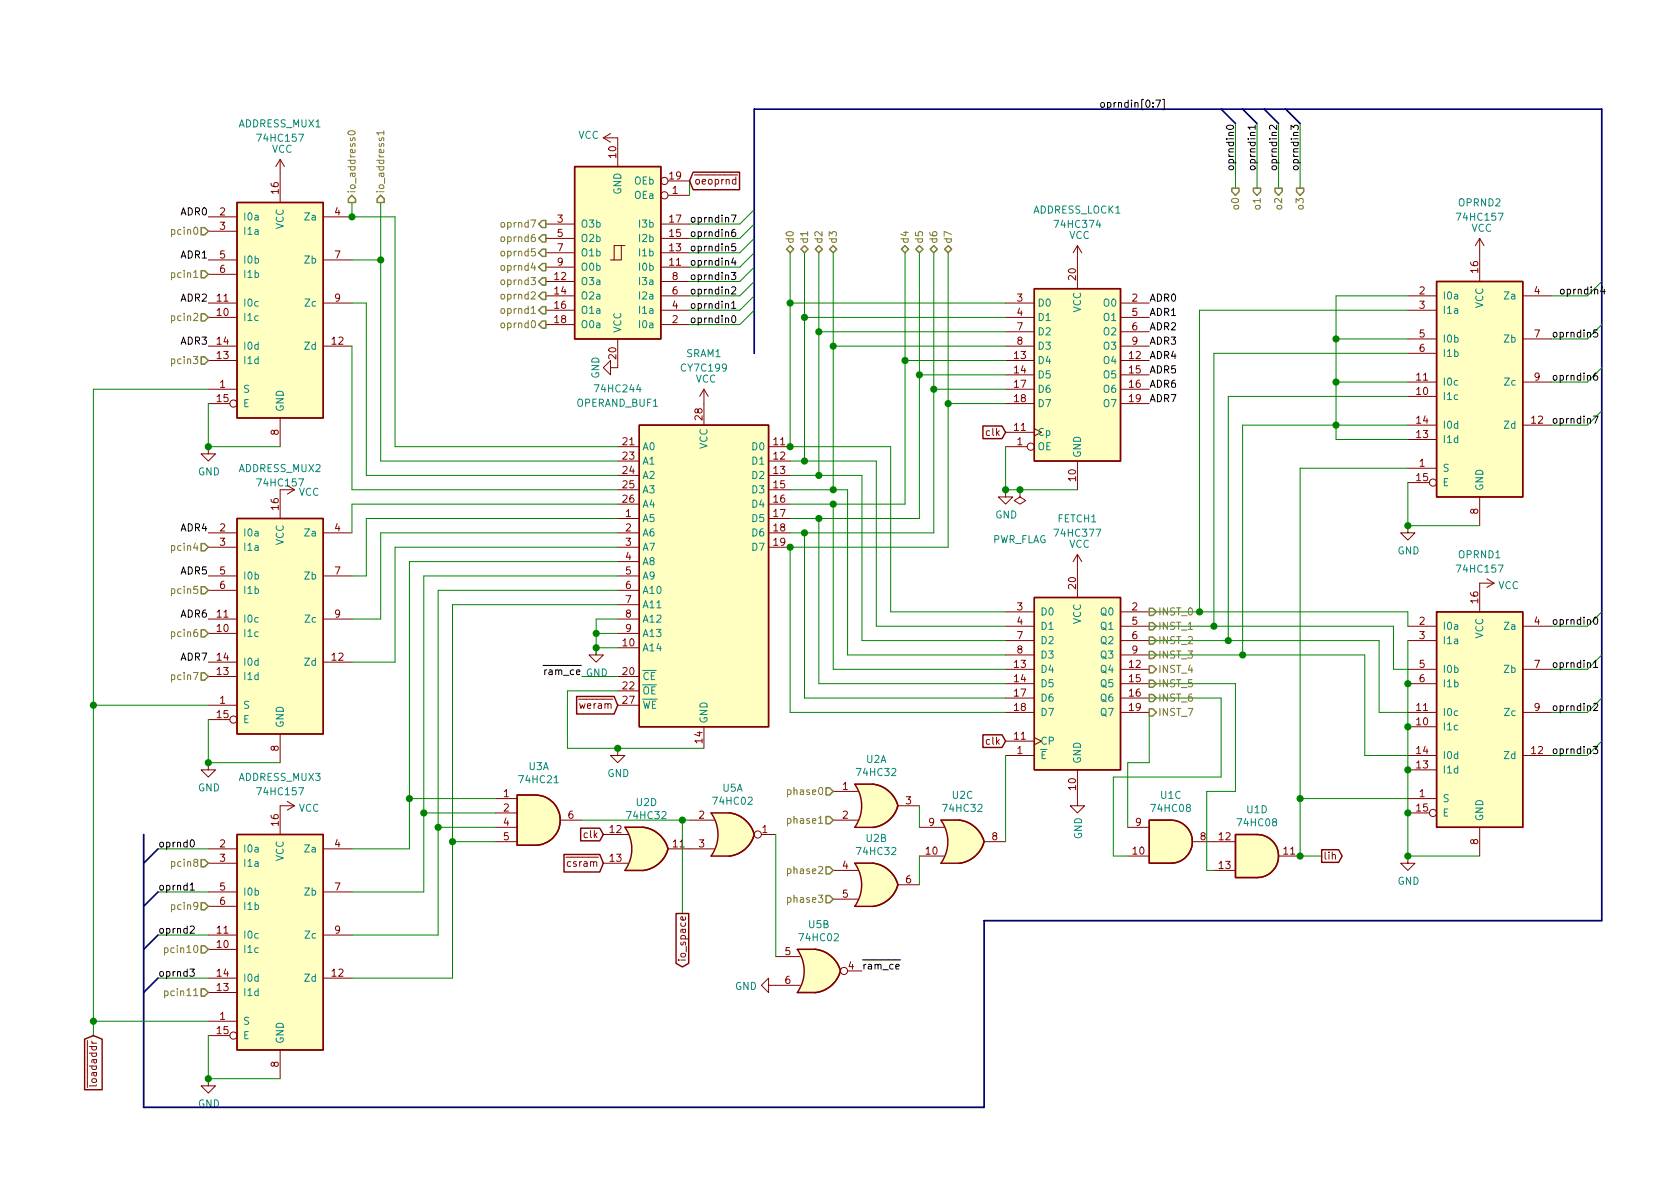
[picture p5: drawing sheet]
EESchema Schematic File Version 4
EELAYER 30 0
EELAYER END
$Descr A4 11693 8268
encoding utf-8
Sheet 5 5
Title "RAM, Fetch Register and Operand generation"
Date ""
Rev ""
Comp ""
Comment1 ""
Comment2 ""
Comment3 ""
Comment4 ""
$EndDescr
Wire Wire Line
	5500 3800 5500 4950
Wire Wire Line
	5500 4950 7000 4950
Wire Wire Line
	5500 3700 5600 3700
Wire Wire Line
	5600 3700 5600 4850
Wire Wire Line
	5600 4850 7000 4850
Wire Wire Line
	5500 3600 5700 3600
Wire Wire Line
	5700 3600 5700 4750
Wire Wire Line
	5700 4750 7000 4750
Wire Wire Line
	5500 3500 5800 3500
Wire Wire Line
	5800 3500 5800 4650
Wire Wire Line
	5800 4650 7000 4650
Wire Wire Line
	5500 3400 5800 3400
Wire Wire Line
	5900 3400 5900 4550
Wire Wire Line
	5900 4550 7000 4550
Wire Wire Line
	5500 3300 5700 3300
Wire Wire Line
	6000 3300 6000 4450
Wire Wire Line
	6000 4450 7000 4450
Wire Wire Line
	6100 3200 6100 4350
Wire Wire Line
	6100 4350 7000 4350
Wire Wire Line
	6200 3100 6200 4250
Wire Wire Line
	6200 4250 7000 4250
Wire Wire Line
	3150 4200 4300 4200
Wire Wire Line
	3050 4100 4300 4100
Wire Wire Line
	2950 4000 4300 4000
Wire Wire Line
	2850 3900 4300 3900
Wire Wire Line
	2750 4600 2750 3800
Wire Wire Line
	2750 3800 4300 3800
Wire Wire Line
	2650 4300 2650 3700
Wire Wire Line
	2650 3700 4300 3700
Wire Wire Line
	2550 4000 2550 3600
Wire Wire Line
	2550 3600 4300 3600
Wire Wire Line
	2450 3700 2450 3500
Wire Wire Line
	2450 3500 4300 3500
Wire Wire Line
	2550 2100 2550 3300
Wire Wire Line
	2550 3300 4300 3300
Wire Wire Line
	2650 1800 2650 3200
Wire Wire Line
	2650 3200 4300 3200
Wire Wire Line
	2750 1500 2750 3100
Wire Wire Line
	2750 3100 4300 3100
Text Label 8000 2100 0    50   ~ 0
ADR0
Text Label 8000 2200 0    50   ~ 0
ADR1
Text Label 8000 2300 0    50   ~ 0
ADR2
Text Label 8000 2400 0    50   ~ 0
ADR3
Text Label 8000 2500 0    50   ~ 0
ADR4
Text Label 8000 2600 0    50   ~ 0
ADR5
Text Label 8000 2700 0    50   ~ 0
ADR6
Text Label 8000 2800 0    50   ~ 0
ADR7
$Comp
L power:GND #PWR019
U 1 1
P 1450 3100
F 0 "#PWR019" H 1450 2850 50  0001 C CNN
F 1 "GND" H 1455 2927 50  0000 C CNN
F 2 "" H 1450 3100 50  0001 C CNN
F 3 "" H 1450 3100 50  0001 C CNN
	1    1450 3100
	1    0    0    -1  
$EndComp
Wire Wire Line
	1450 2800 1450 3100
Wire Wire Line
	1950 3100 1450 3100
Connection ~ 1450 3100
$Comp
L power:GND #PWR020
U 1 1
P 1450 5300
F 0 "#PWR020" H 1450 5050 50  0001 C CNN
F 1 "GND" H 1455 5127 50  0000 C CNN
F 2 "" H 1450 5300 50  0001 C CNN
F 3 "" H 1450 5300 50  0001 C CNN
	1    1450 5300
	1    0    0    -1  
$EndComp
Wire Wire Line
	1450 5000 1450 5300
Wire Wire Line
	1950 5300 1450 5300
Connection ~ 1450 5300
$Comp
L power:GND #PWR021
U 1 1
P 1450 7500
F 0 "#PWR021" H 1450 7250 50  0001 C CNN
F 1 "GND" H 1455 7327 50  0000 C CNN
F 2 "" H 1450 7500 50  0001 C CNN
F 3 "" H 1450 7500 50  0001 C CNN
	1    1450 7500
	1    0    0    -1  
$EndComp
Wire Wire Line
	1450 7200 1450 7500
Wire Wire Line
	1950 7500 1450 7500
Connection ~ 1450 7500
Wire Wire Line
	650  7100 1450 7100
Wire Wire Line
	650  4900 1450 4900
Wire Wire Line
	650  4900 650  2700
Wire Wire Line
	650  2700 1450 2700
Connection ~ 650  4900
Text Label 1450 1500 2    50   ~ 0
ADR0
Text Label 1450 1800 2    50   ~ 0
ADR1
Text Label 1450 2100 2    50   ~ 0
ADR2
Text Label 1450 2400 2    50   ~ 0
ADR3
Text Label 1450 3700 2    50   ~ 0
ADR4
Text Label 1450 4000 2    50   ~ 0
ADR5
Text Label 1450 4300 2    50   ~ 0
ADR6
Text Label 1450 4600 2    50   ~ 0
ADR7
Wire Wire Line
	5500 2100 5500 3100
Connection ~ 5500 3100
Wire Wire Line
	5500 3100 6200 3100
Wire Wire Line
	5500 3200 5600 3200
Wire Wire Line
	5600 3200 5600 2200
Wire Wire Line
	5600 2200 7000 2200
Connection ~ 5600 3200
Wire Wire Line
	5600 3200 6100 3200
Wire Wire Line
	5700 3300 5700 2300
Wire Wire Line
	5700 2300 7000 2300
Connection ~ 5700 3300
Wire Wire Line
	5700 3300 6000 3300
Wire Wire Line
	5800 3400 5800 2400
Wire Wire Line
	5800 2400 7000 2400
Connection ~ 5800 3400
Wire Wire Line
	5800 3400 5900 3400
Wire Wire Line
	5800 3500 6300 3500
Wire Wire Line
	6300 3500 6300 2500
Wire Wire Line
	6300 2500 7000 2500
Connection ~ 5800 3500
Wire Wire Line
	5700 3600 6400 3600
Wire Wire Line
	6400 3600 6400 2600
Wire Wire Line
	6400 2600 7000 2600
Connection ~ 5700 3600
Wire Wire Line
	5600 3700 6500 3700
Wire Wire Line
	6500 3700 6500 2700
Wire Wire Line
	6500 2700 7000 2700
Connection ~ 5600 3700
Wire Wire Line
	5500 3800 6600 3800
Wire Wire Line
	6600 3800 6600 2800
Wire Wire Line
	6600 2800 7000 2800
Connection ~ 5500 3800
Text GLabel 7000 3000 0    50   Input ~ 0
clk
Text HLabel 1450 1600 0    50   Input ~ 0
pcin0
Text HLabel 1450 1900 0    50   Input ~ 0
pcin1
Text HLabel 1450 2200 0    50   Input ~ 0
pcin2
Text HLabel 1450 2500 0    50   Input ~ 0
pcin3
Text HLabel 1450 3800 0    50   Input ~ 0
pcin4
Text HLabel 1450 4100 0    50   Input ~ 0
pcin5
Text HLabel 1450 4400 0    50   Input ~ 0
pcin6
Text HLabel 1450 4700 0    50   Input ~ 0
pcin7
Text HLabel 1450 6300 0    50   Input ~ 0
pcin9
Text HLabel 1450 6600 0    50   Input ~ 0
pcin10
Text HLabel 1450 6900 0    50   Input ~ 0
pcin11
$Comp
L power:GND #PWR028
U 1 1
P 4300 5200
F 0 "#PWR028" H 4300 4950 50  0001 C CNN
F 1 "GND" H 4305 5027 50  0000 C CNN
F 2 "" H 4300 5200 50  0001 C CNN
F 3 "" H 4300 5200 50  0001 C CNN
	1    4300 5200
	1    0    0    -1  
$EndComp
Wire Wire Line
	4300 5200 4900 5200
Text GLabel 7000 5150 0    50   Input ~ 0
clk
$Comp
L power:GND #PWR030
U 1 1
P 7000 3400
F 0 "#PWR030" H 7000 3150 50  0001 C CNN
F 1 "GND" H 7005 3227 50  0000 C CNN
F 2 "" H 7000 3400 50  0001 C CNN
F 3 "" H 7000 3400 50  0001 C CNN
	1    7000 3400
	1    0    0    -1  
$EndComp
Wire Wire Line
	7000 3100 7000 3400
$Comp
L power:VCC #PWR033
U 1 1
P 7500 3950
F 0 "#PWR033" H 7500 3800 50  0001 C CNN
F 1 "VCC" H 7515 4123 50  0000 C CNN
F 2 "" H 7500 3950 50  0001 C CNN
F 3 "" H 7500 3950 50  0001 C CNN
	1    7500 3950
	1    0    0    -1  
$EndComp
$Comp
L power:VCC #PWR032
U 1 1
P 7500 1800
F 0 "#PWR032" H 7500 1650 50  0001 C CNN
F 1 "VCC" H 7515 1973 50  0000 C CNN
F 2 "" H 7500 1800 50  0001 C CNN
F 3 "" H 7500 1800 50  0001 C CNN
	1    7500 1800
	1    0    0    -1  
$EndComp
$Comp
L power:VCC #PWR029
U 1 1
P 4900 2800
F 0 "#PWR029" H 4900 2650 50  0001 C CNN
F 1 "VCC" H 4915 2973 50  0000 C CNN
F 2 "" H 4900 2800 50  0001 C CNN
F 3 "" H 4900 2800 50  0001 C CNN
	1    4900 2800
	1    0    0    -1  
$EndComp
$Comp
L power:VCC #PWR023
U 1 1
P 1950 3400
F 0 "#PWR023" H 1950 3250 50  0001 C CNN
F 1 "VCC" V 1965 3528 50  0000 L CNN
F 2 "" H 1950 3400 50  0001 C CNN
F 3 "" H 1950 3400 50  0001 C CNN
	1    1950 3400
	0    1    1    0   
$EndComp
$Comp
L power:VCC #PWR024
U 1 1
P 1950 5600
F 0 "#PWR024" H 1950 5450 50  0001 C CNN
F 1 "VCC" V 1965 5728 50  0000 L CNN
F 2 "" H 1950 5600 50  0001 C CNN
F 3 "" H 1950 5600 50  0001 C CNN
	1    1950 5600
	0    1    1    0   
$EndComp
Text HLabel 5800 5500 0    50   Input ~ 0
phase0
Text HLabel 5800 5700 0    50   Input ~ 0
phase1
Text HLabel 5800 6050 0    50   Input ~ 0
phase2
Text HLabel 5800 6250 0    50   Input ~ 0
phase3
$Comp
L 74xx:74LS32 U2
U 1 1
P 6100 5600
F 0 "U2" H 6100 5925 50  0000 C CNN
F 1 "74HC32" H 6100 5834 50  0000 C CNN
F 2 "Package_DIP:DIP-14_W7.62mm" H 6100 5600 50  0001 C CNN
F 3 "http://www.ti.com/lit/gpn/sn74LS32" H 6100 5600 50  0001 C CNN
	1    6100 5600
	1    0    0    -1  
$EndComp
Wire Wire Line
	6400 5600 6400 5750
Wire Wire Line
	6400 6150 6400 5950
Wire Wire Line
	7000 5850 7000 5250
$Comp
L 74xx:74LS32 U2
U 2 1
P 6100 6150
F 0 "U2" H 6100 6475 50  0000 C CNN
F 1 "74HC32" H 6100 6384 50  0000 C CNN
F 2 "Package_DIP:DIP-14_W7.62mm" H 6100 6150 50  0001 C CNN
F 3 "http://www.ti.com/lit/gpn/sn74LS32" H 6100 6150 50  0001 C CNN
	2    6100 6150
	1    0    0    -1  
$EndComp
$Comp
L 74xx:74LS32 U2
U 3 1
P 6700 5850
F 0 "U2" H 6700 6175 50  0000 C CNN
F 1 "74HC32" H 6700 6084 50  0000 C CNN
F 2 "Package_DIP:DIP-14_W7.62mm" H 6700 5850 50  0001 C CNN
F 3 "http://www.ti.com/lit/gpn/sn74LS32" H 6700 5850 50  0001 C CNN
	3    6700 5850
	1    0    0    -1  
$EndComp
$Comp
L 74xx:74LS32 U2
U 4 1
P 4500 5900
F 0 "U2" H 4500 6225 50  0000 C CNN
F 1 "74HC32" H 4500 6134 50  0000 C CNN
F 2 "Package_DIP:DIP-14_W7.62mm" H 4500 5900 50  0001 C CNN
F 3 "http://www.ti.com/lit/gpn/sn74LS32" H 4500 5900 50  0001 C CNN
	4    4500 5900
	1    0    0    -1  
$EndComp
Text GLabel 4200 5800 0    50   Input ~ 0
clk
Text GLabel 4200 6000 0    50   Input ~ 0
~csram~
$Comp
L power:GND #PWR025
U 1 1
P 4150 4500
F 0 "#PWR025" H 4150 4250 50  0001 C CNN
F 1 "GND" H 4155 4327 50  0000 C CNN
F 2 "" H 4150 4500 50  0001 C CNN
F 3 "" H 4150 4500 50  0001 C CNN
	1    4150 4500
	1    0    0    -1  
$EndComp
Wire Wire Line
	4150 4550 4150 4500
Wire Wire Line
	4150 4500 4300 4500
Connection ~ 4150 4500
Wire Wire Line
	4150 4500 4150 4400
Wire Wire Line
	4150 4400 4300 4400
Wire Wire Line
	4150 4400 4150 4300
Wire Wire Line
	4150 4300 4300 4300
Connection ~ 4150 4400
Text GLabel 4300 4900 0    50   Input ~ 0
~weram~
Wire Wire Line
	4300 5200 3950 5200
Wire Wire Line
	3950 5200 3950 4800
Wire Wire Line
	3950 4800 4300 4800
Connection ~ 4300 5200
Text HLabel 5500 1750 1    50   BiDi ~ 0
d0
Text HLabel 5600 1750 1    50   BiDi ~ 0
d1
Text HLabel 5700 1750 1    50   BiDi ~ 0
d2
Text HLabel 5800 1750 1    50   BiDi ~ 0
d3
Text HLabel 6300 1750 1    50   BiDi ~ 0
d4
Text HLabel 6400 1750 1    50   BiDi ~ 0
d5
Text HLabel 6500 1750 1    50   BiDi ~ 0
d6
Text HLabel 6600 1750 1    50   BiDi ~ 0
d7
Wire Wire Line
	5500 1750 5500 2100
Connection ~ 5500 2100
Wire Wire Line
	5800 1750 5800 2400
Connection ~ 5800 2400
Wire Wire Line
	5700 1750 5700 2300
Connection ~ 5700 2300
Wire Wire Line
	5500 2100 7000 2100
Wire Wire Line
	5600 1750 5600 2200
Connection ~ 5600 2200
Wire Wire Line
	6300 1750 6300 2500
Connection ~ 6300 2500
Wire Wire Line
	6400 1750 6400 2600
Connection ~ 6400 2600
Wire Wire Line
	6500 1750 6500 2700
Connection ~ 6500 2700
Wire Wire Line
	6600 1750 6600 2800
Connection ~ 6600 2800
Text GLabel 9200 5950 2    50   Output ~ 0
lih
$Comp
L 74xx:74LS157 OPRND1
U 1 1
P 10300 4950
F 0 "OPRND1" H 10300 6050 50  0000 C CNN
F 1 "74HC157" H 10300 5950 50  0000 C CNN
F 2 "Package_DIP:DIP-16_W7.62mm" H 10300 4950 50  0001 C CNN
F 3 "http://www.ti.com/lit/gpn/sn74LS157" H 10300 4950 50  0001 C CNN
	1    10300 4950
	1    0    0    -1  
$EndComp
$Comp
L power:GND #PWR036
U 1 1
P 9800 5950
F 0 "#PWR036" H 9800 5700 50  0001 C CNN
F 1 "GND" H 9805 5777 50  0000 C CNN
F 2 "" H 9800 5950 50  0001 C CNN
F 3 "" H 9800 5950 50  0001 C CNN
	1    9800 5950
	1    0    0    -1  
$EndComp
Wire Wire Line
	9800 5950 10300 5950
Connection ~ 9800 5950
$Comp
L power:VCC #PWR037
U 1 1
P 10300 4050
F 0 "#PWR037" H 10300 3900 50  0001 C CNN
F 1 "VCC" V 10315 4178 50  0000 L CNN
F 2 "" H 10300 4050 50  0001 C CNN
F 3 "" H 10300 4050 50  0001 C CNN
	1    10300 4050
	0    1    1    0   
$EndComp
Wire Wire Line
	9050 5550 9800 5550
Wire Wire Line
	9050 3250 9800 3250
$Comp
L power:GND #PWR035
U 1 1
P 9800 3650
F 0 "#PWR035" H 9800 3400 50  0001 C CNN
F 1 "GND" H 9805 3477 50  0000 C CNN
F 2 "" H 9800 3650 50  0001 C CNN
F 3 "" H 9800 3650 50  0001 C CNN
	1    9800 3650
	1    0    0    -1  
$EndComp
Wire Wire Line
	9800 3650 10300 3650
Connection ~ 9800 3650
Wire Wire Line
	8000 4250 8350 4250
Wire Wire Line
	9800 4250 9800 4350
Wire Wire Line
	8000 4350 8450 4350
Wire Wire Line
	9700 4350 9700 4650
Wire Wire Line
	9700 4650 9800 4650
Wire Wire Line
	8000 4450 8550 4450
Wire Wire Line
	9600 4450 9600 4950
Wire Wire Line
	9600 4950 9800 4950
Wire Wire Line
	9500 5250 9800 5250
Wire Wire Line
	9500 4550 9500 5250
Wire Wire Line
	9300 2950 9300 2650
Wire Wire Line
	9300 2650 9800 2650
Wire Wire Line
	9300 2950 9800 2950
Wire Wire Line
	9300 2650 9300 2350
Wire Wire Line
	9300 2350 9800 2350
Connection ~ 9300 2650
Wire Wire Line
	9300 2350 9300 2050
Wire Wire Line
	9300 2050 9800 2050
Connection ~ 9300 2350
Wire Wire Line
	9800 3350 9800 3650
Wire Wire Line
	8350 4250 8350 2150
Wire Wire Line
	8350 2150 9800 2150
Connection ~ 8350 4250
Wire Wire Line
	8350 4250 9800 4250
Wire Wire Line
	8450 4350 8450 2450
Wire Wire Line
	8450 2450 9800 2450
Connection ~ 8450 4350
Wire Wire Line
	8450 4350 9700 4350
Wire Wire Line
	8550 4450 8550 2750
Wire Wire Line
	8550 2750 9800 2750
Connection ~ 8550 4450
Wire Wire Line
	8550 4450 9600 4450
Connection ~ 9800 4750
Connection ~ 9800 5050
Connection ~ 9800 5650
Wire Wire Line
	9800 5650 9800 5950
Wire Wire Line
	9800 4450 9800 4750
Wire Wire Line
	9800 4750 9800 5050
Connection ~ 9800 5350
Wire Wire Line
	9800 5050 9800 5350
$Comp
L power:VCC #PWR026
U 1 1
P 4300 950
F 0 "#PWR026" H 4300 800 50  0001 C CNN
F 1 "VCC" V 4315 1077 50  0000 L CNN
F 2 "" H 4300 950 50  0001 C CNN
F 3 "" H 4300 950 50  0001 C CNN
	1    4300 950 
	0    -1   -1   0   
$EndComp
$Comp
L power:GND #PWR027
U 1 1
P 4300 2550
F 0 "#PWR027" H 4300 2300 50  0001 C CNN
F 1 "GND" H 4300 2400 50  0000 C CNN
F 2 "" H 4300 2550 50  0001 C CNN
F 3 "" H 4300 2550 50  0001 C CNN
	1    4300 2550
	0    1    1    0   
$EndComp
Text GLabel 4800 1250 2    50   Input ~ 0
~oeoprnd~
Text Label 4800 2250 0    50   ~ 0
oprndin0
Text Label 4800 2150 0    50   ~ 0
oprndin1
Text Label 4800 2050 0    50   ~ 0
oprndin2
Text Label 4800 1950 0    50   ~ 0
oprndin3
Text Label 4800 1850 0    50   ~ 0
oprndin4
Text Label 4800 1750 0    50   ~ 0
oprndin5
Text Label 4800 1650 0    50   ~ 0
oprndin6
Text Label 4800 1550 0    50   ~ 0
oprndin7
Text HLabel 3800 2250 0    50   Output ~ 0
oprnd0
Text HLabel 3800 2150 0    50   Output ~ 0
oprnd1
Text HLabel 3800 2050 0    50   Output ~ 0
oprnd2
Text HLabel 3800 1950 0    50   Output ~ 0
oprnd3
Text HLabel 3800 1850 0    50   Output ~ 0
oprnd4
Text HLabel 3800 1750 0    50   Output ~ 0
oprnd5
Text HLabel 3800 1650 0    50   Output ~ 0
oprnd6
Text HLabel 3800 1550 0    50   Output ~ 0
oprnd7
Wire Wire Line
	650  7100 650  4900
$Comp
L 74xx:74LS157 ADDRESS_MUX?
U 1 1
P 1950 6500
AR Path="/5EF5E138" Ref="ADDRESS_MUX?"  Part="1" 
AR Path="/5EF57F2E/5EF5E138" Ref="ADDRESS_MUX3"  Part="1" 
F 0 "ADDRESS_MUX3" H 1950 7600 50  0000 C CNN
F 1 "74HC157" H 1950 7500 50  0000 C CNN
F 2 "Package_DIP:DIP-16_W7.62mm" H 1950 6500 50  0001 C CNN
F 3 "http://www.ti.com/lit/gpn/sn74LS157" H 1950 6500 50  0001 C CNN
	1    1950 6500
	1    0    0    -1  
$EndComp
$Comp
L 74xx:74LS157 ADDRESS_MUX?
U 1 1
P 1950 4300
AR Path="/5EF5E13E" Ref="ADDRESS_MUX?"  Part="1" 
AR Path="/5EF57F2E/5EF5E13E" Ref="ADDRESS_MUX2"  Part="1" 
F 0 "ADDRESS_MUX2" H 1950 5350 50  0000 C CNN
F 1 "74HC157" H 1950 5250 50  0000 C CNN
F 2 "Package_DIP:DIP-16_W7.62mm" H 1950 4300 50  0001 C CNN
F 3 "http://www.ti.com/lit/gpn/sn74LS157" H 1950 4300 50  0001 C CNN
	1    1950 4300
	1    0    0    -1  
$EndComp
$Comp
L 74xx:74LS157 ADDRESS_MUX?
U 1 1
P 1950 2100
AR Path="/5EF5E144" Ref="ADDRESS_MUX?"  Part="1" 
AR Path="/5EF57F2E/5EF5E144" Ref="ADDRESS_MUX1"  Part="1" 
F 0 "ADDRESS_MUX1" H 1950 3350 50  0000 C CNN
F 1 "74HC157" H 1950 3250 50  0000 C CNN
F 2 "Package_DIP:DIP-16_W7.62mm" H 1950 2100 50  0001 C CNN
F 3 "http://www.ti.com/lit/gpn/sn74LS157" H 1950 2100 50  0001 C CNN
	1    1950 2100
	1    0    0    -1  
$EndComp
Wire Wire Line
	10800 4350 11050 4350
Wire Wire Line
	10800 4650 11050 4650
Wire Wire Line
	10800 4950 11050 4950
Wire Wire Line
	10800 5250 11050 5250
Wire Wire Line
	10800 2050 11050 2050
Wire Wire Line
	10800 2350 11050 2350
Wire Wire Line
	10800 2650 11050 2650
Wire Wire Line
	10800 2950 11050 2950
Entry Wire Line
	11050 2050 11150 1950
Entry Wire Line
	11050 2350 11150 2250
Entry Wire Line
	11050 2650 11150 2550
Entry Wire Line
	11050 2950 11150 2850
Entry Wire Line
	11050 4350 11150 4250
Entry Wire Line
	11050 4650 11150 4550
Entry Wire Line
	11050 4950 11150 4850
Entry Wire Line
	11050 5250 11150 5150
Entry Wire Line
	5150 1650 5250 1550
Entry Wire Line
	5150 1750 5250 1650
Entry Wire Line
	5150 1550 5250 1450
Entry Wire Line
	5150 1850 5250 1750
Entry Wire Line
	5150 1950 5250 1850
Entry Wire Line
	5150 2050 5250 1950
Entry Wire Line
	5150 2150 5250 2050
Entry Wire Line
	5150 2250 5250 2150
Wire Wire Line
	4800 1550 5150 1550
Wire Wire Line
	4800 1650 5150 1650
Wire Wire Line
	4800 1750 5150 1750
Wire Wire Line
	4800 1850 5150 1850
Wire Wire Line
	4800 1950 5150 1950
Wire Wire Line
	4800 2150 5150 2150
Wire Wire Line
	4800 2250 5150 2250
Wire Wire Line
	4800 2050 5150 2050
Wire Wire Line
	4800 1350 4800 1250
Text Label 10800 2950 0    50   ~ 0
oprndin7
Text Label 10800 2650 0    50   ~ 0
oprndin6
Text Label 10800 2350 0    50   ~ 0
oprndin5
Text Label 10850 2050 0    50   ~ 0
oprndin4
Text Label 7650 750  0    50   ~ 0
oprndin[0:7]
Wire Wire Line
	650  7200 650  7100
Connection ~ 650  7100
Text HLabel 8000 4250 2    50   Output ~ 0
INST_0
Text HLabel 8000 4350 2    50   Output ~ 0
INST_1
Text HLabel 8000 4450 2    50   Output ~ 0
INST_2
Text HLabel 8000 4550 2    50   Output ~ 0
INST_3
Text HLabel 8000 4650 2    50   Output ~ 0
INST_4
Text HLabel 8000 4750 2    50   Output ~ 0
INST_5
Text HLabel 8000 4850 2    50   Output ~ 0
INST_6
Text HLabel 8000 4950 2    50   Output ~ 0
INST_7
Text GLabel 650  7200 3    50   Input ~ 0
~loadaddr~
$Comp
L power:GND #PWR0116
U 1 1
P 7500 5550
F 0 "#PWR0116" H 7500 5300 50  0001 C CNN
F 1 "GND" V 7505 5422 50  0000 R CNN
F 2 "" H 7500 5550 50  0001 C CNN
F 3 "" H 7500 5550 50  0001 C CNN
	1    7500 5550
	1    0    0    -1  
$EndComp
Wire Wire Line
	7500 3400 7100 3400
Connection ~ 7000 3400
$Comp
L power:VCC #PWR0120
U 1 1
P 1950 1200
F 0 "#PWR0120" H 1950 1050 50  0001 C CNN
F 1 "VCC" H 1965 1373 50  0000 C CNN
F 2 "" H 1950 1200 50  0001 C CNN
F 3 "" H 1950 1200 50  0001 C CNN
	1    1950 1200
	1    0    0    -1  
$EndComp
$Comp
L power:VCC #PWR0101
U 1 1
P 10300 1750
F 0 "#PWR0101" H 10300 1600 50  0001 C CNN
F 1 "VCC" H 10315 1923 50  0000 C CNN
F 2 "" H 10300 1750 50  0001 C CNN
F 3 "" H 10300 1750 50  0001 C CNN
	1    10300 1750
	1    0    0    -1  
$EndComp
$Comp
L 74xx:74LS157 OPRND2
U 1 1
P 10300 2650
F 0 "OPRND2" H 10300 3900 50  0000 C CNN
F 1 "74HC157" H 10300 3800 50  0000 C CNN
F 2 "Package_DIP:DIP-16_W7.62mm" H 10300 2650 50  0001 C CNN
F 3 "http://www.ti.com/lit/gpn/sn74LS157" H 10300 2650 50  0001 C CNN
	1    10300 2650
	1    0    0    -1  
$EndComp
$Comp
L power:PWR_FLAG #FLG0101
U 1 1
P 7100 3400
F 0 "#FLG0101" H 7100 3475 50  0001 C CNN
F 1 "PWR_FLAG" H 7100 3750 50  0000 C CNN
F 2 "" H 7100 3400 50  0001 C CNN
F 3 "~" H 7100 3400 50  0001 C CNN
	1    7100 3400
	-1   0    0    1   
$EndComp
Connection ~ 7100 3400
Wire Wire Line
	7100 3400 7000 3400
Wire Wire Line
	2450 1500 2750 1500
Wire Wire Line
	2450 1800 2650 1800
Wire Wire Line
	2450 2100 2550 2100
Wire Wire Line
	2450 4000 2550 4000
Wire Wire Line
	2450 4300 2650 4300
Wire Wire Line
	2450 4600 2750 4600
Wire Wire Line
	2450 5900 2850 5900
Wire Wire Line
	2450 6200 2950 6200
Wire Wire Line
	2450 6500 3050 6500
Wire Wire Line
	2450 6800 3150 6800
Wire Wire Line
	2450 3400 2450 2400
Wire Wire Line
	2450 3400 4300 3400
Wire Wire Line
	4050 4700 4300 4700
$Comp
L power:GND #PWR070
U 1 1
P 5400 6850
F 0 "#PWR070" H 5400 6600 50  0001 C CNN
F 1 "GND" V 5405 6722 50  0000 R CNN
F 2 "" H 5400 6850 50  0001 C CNN
F 3 "" H 5400 6850 50  0001 C CNN
	1    5400 6850
	0    1    1    0   
$EndComp
Text Label 6000 6750 0    50   ~ 0
~ram_ce~
Text Label 4050 4700 2    50   ~ 0
~ram_ce~
Wire Wire Line
	2450 1400 2450 1500
Connection ~ 2450 1500
Wire Wire Line
	2650 1800 2650 1400
Connection ~ 2650 1800
Text HLabel 2650 1400 1    50   Output ~ 0
io_address1
Text HLabel 2450 1400 1    50   Output ~ 0
io_address0
$Comp
L 74xx:74LS08 U1
U 3 1
P 8150 5850
F 0 "U1" H 8150 6175 50  0000 C CNN
F 1 "74HC08" H 8150 6084 50  0000 C CNN
F 2 "" H 8150 5850 50  0001 C CNN
F 3 "http://www.ti.com/lit/gpn/sn74LS08" H 8150 5850 50  0001 C CNN
	3    8150 5850
	1    0    0    -1  
$EndComp
$Comp
L 74xx:74LS08 U1
U 4 1
P 8750 5950
F 0 "U1" H 8750 6275 50  0000 C CNN
F 1 "74HC08" H 8750 6184 50  0000 C CNN
F 2 "" H 8750 5950 50  0001 C CNN
F 3 "http://www.ti.com/lit/gpn/sn74LS08" H 8750 5950 50  0001 C CNN
	4    8750 5950
	1    0    0    -1  
$EndComp
Wire Wire Line
	8500 4850 8500 5400
Wire Wire Line
	8500 5400 7750 5400
Wire Wire Line
	7750 5400 7750 5950
Wire Wire Line
	7750 5950 7850 5950
Wire Wire Line
	8400 6050 8450 6050
Wire Wire Line
	7850 5300 7850 5750
Wire Wire Line
	8600 5500 8400 5500
Wire Wire Line
	8400 5500 8400 6050
Wire Wire Line
	9050 5950 9200 5950
Connection ~ 9050 5950
Wire Wire Line
	9050 3250 9050 5550
Connection ~ 9050 5550
Wire Wire Line
	9050 5550 9050 5950
Wire Wire Line
	9800 5350 9800 5650
$Comp
L 74xx:74LS21 U3
U 1 1
P 3750 5700
F 0 "U3" H 3750 6075 50  0000 C CNN
F 1 "74HC21" H 3750 5984 50  0000 C CNN
F 2 "" H 3750 5700 50  0001 C CNN
F 3 "http://www.ti.com/lit/gpn/sn74LS21" H 3750 5700 50  0001 C CNN
	1    3750 5700
	1    0    0    -1  
$EndComp
Wire Wire Line
	2850 3900 2850 5550
Wire Wire Line
	2950 4000 2950 5650
Wire Wire Line
	3050 4100 3050 5750
Wire Wire Line
	3150 4200 3150 5850
Wire Wire Line
	2850 5550 3450 5550
Connection ~ 2850 5550
Wire Wire Line
	2850 5550 2850 5900
Wire Wire Line
	2950 5650 3450 5650
Connection ~ 2950 5650
Wire Wire Line
	2950 5650 2950 6200
Wire Wire Line
	3050 5750 3450 5750
Connection ~ 3050 5750
Wire Wire Line
	3050 5750 3050 6500
Wire Wire Line
	3150 5850 3450 5850
Connection ~ 3150 5850
Wire Wire Line
	3150 5850 3150 6800
Wire Wire Line
	4050 5700 4750 5700
Wire Wire Line
	5400 5800 5400 6650
$Comp
L 74xx:74LS02 U5
U 1 1
P 5100 5800
F 0 "U5" H 5100 6125 50  0000 C CNN
F 1 "74HC02" H 5100 6034 50  0000 C CNN
F 2 "" H 5100 5800 50  0001 C CNN
F 3 "http://www.ti.com/lit/gpn/sn74ls02" H 5100 5800 50  0001 C CNN
	1    5100 5800
	1    0    0    -1  
$EndComp
$Comp
L 74xx:74LS02 U5
U 2 1
P 5700 6750
F 0 "U5" H 5700 7075 50  0000 C CNN
F 1 "74HC02" H 5700 6984 50  0000 C CNN
F 2 "" H 5700 6750 50  0001 C CNN
F 3 "http://www.ti.com/lit/gpn/sn74ls02" H 5700 6750 50  0001 C CNN
	2    5700 6750
	1    0    0    -1  
$EndComp
Wire Wire Line
	8000 4950 8000 5300
Wire Wire Line
	8000 5300 7850 5300
Wire Wire Line
	8000 4850 8500 4850
Wire Wire Line
	8000 4750 8600 4750
Wire Wire Line
	8600 4750 8600 5500
$Comp
L 74xx:74LS377 FETCH?
U 1 1
P 7500 4750
AR Path="/5EF59B4A" Ref="FETCH?"  Part="1" 
AR Path="/5EF57F2E/5EF59B4A" Ref="FETCH1"  Part="1" 
F 0 "FETCH1" H 7500 5900 50  0000 C CNN
F 1 "74HC377" H 7500 5800 50  0000 C CNN
F 2 "Package_DIP:DIP-16_W7.62mm" H 7500 4750 50  0001 C CNN
F 3 "http://www.ti.com/lit/gpn/sn74LS377" H 7500 4750 50  0001 C CNN
	1    7500 4750
	1    0    0    -1  
$EndComp
$Comp
L 74xx:74LS374 ADDRESS_LOCK1
U 1 1
P 7500 2600
F 0 "ADDRESS_LOCK1" H 7500 3750 50  0000 C CNN
F 1 "74HC374" H 7500 3650 50  0000 C CNN
F 2 "" H 7500 2600 50  0001 C CNN
F 3 "http://www.ti.com/lit/gpn/sn74LS374" H 7500 2600 50  0001 C CNN
	1    7500 2600
	1    0    0    -1  
$EndComp
$Comp
L Memory_RAM:CY7C199 SRAM?
U 1 1
P 4900 4000
AR Path="/5EF59301" Ref="SRAM?"  Part="1" 
AR Path="/5EF57F2E/5EF59301" Ref="SRAM1"  Part="1" 
F 0 "SRAM1" H 4900 5550 50  0000 C CNN
F 1 "CY7C199" H 4900 5450 50  0000 C CNN
F 2 "Package_DIP:DIP-28_W7.62mm" H 4900 4000 50  0001 C CNN
F 3 "" H 4900 4000 50  0001 C CNN
	1    4900 4000
	1    0    0    -1  
$EndComp
$Comp
L 74xx:74LS244 OPERAND_BUF1
U 1 1
P 4300 1750
F 0 "OPERAND_BUF1" H 4300 2800 50  0000 C CNN
F 1 "74HC244" H 4300 2700 50  0000 C CNN
F 2 "Package_DIP:DIP-20_W7.62mm" H 4300 1750 50  0001 C CNN
F 3 "http://www.ti.com/lit/gpn/sn74LS244" H 4300 1750 50  0001 C CNN
	1    4300 1750
	-1   0    0    1   
$EndComp
Wire Wire Line
	4750 5700 4750 6350
Connection ~ 4750 5700
Wire Wire Line
	4750 5700 4800 5700
Text GLabel 4750 6350 3    50   Output ~ 0
io_space
Wire Wire Line
	8650 4550 9500 4550
Wire Wire Line
	8000 4550 8650 4550
Connection ~ 8650 4550
Wire Wire Line
	9300 3050 9800 3050
Wire Wire Line
	8650 4550 8650 2950
Connection ~ 9300 2950
Wire Wire Line
	9300 2950 9300 3050
Wire Wire Line
	8650 2950 9300 2950
Text HLabel 1450 6000 0    50   Input ~ 0
pcin8
Wire Bus Line
	11150 6400 6850 6400
Wire Bus Line
	6850 6400 6850 7700
Wire Bus Line
	6850 7700 1000 7700
Entry Bus Bus
	1000 6000 1100 5900
Wire Wire Line
	1100 5900 1450 5900
Entry Bus Bus
	1100 6200 1000 6300
Entry Bus Bus
	1100 6500 1000 6600
Entry Bus Bus
	1100 6800 1000 6900
Wire Wire Line
	1100 6800 1450 6800
Wire Wire Line
	1100 6500 1450 6500
Wire Wire Line
	1100 6200 1450 6200
Text Label 1100 5900 0    50   ~ 0
oprnd0
Text Label 1100 6200 0    50   ~ 0
oprnd1
Text Label 1100 6500 0    50   ~ 0
oprnd2
Text Label 1100 6800 0    50   ~ 0
oprnd3
Text Label 10800 4350 0    50   ~ 0
oprndin0
Text Label 10800 4650 0    50   ~ 0
oprndin1
Text Label 10800 4950 0    50   ~ 0
oprndin2
Text Label 10800 5250 0    50   ~ 0
oprndin3
Entry Bus Bus
	8500 750  8600 850 
Entry Bus Bus
	8650 750  8750 850 
Entry Bus Bus
	8800 750  8900 850 
Entry Bus Bus
	8950 750  9050 850 
Wire Wire Line
	8600 850  8600 1300
Wire Wire Line
	8750 850  8750 1300
Wire Wire Line
	8900 850  8900 1300
Wire Wire Line
	9050 850  9050 1300
Text Label 8600 850  3    50   ~ 0
oprndin0
Text Label 8750 850  3    50   ~ 0
oprndin1
Text Label 8900 850  3    50   ~ 0
oprndin2
Text Label 9050 850  3    50   ~ 0
oprndin3
Text HLabel 8600 1300 3    50   Output ~ 0
o0
Text HLabel 8750 1300 3    50   Output ~ 0
o1
Text HLabel 8900 1300 3    50   Output ~ 0
o2
Text HLabel 9050 1300 3    50   Output ~ 0
o3
Wire Bus Line
	1000 5800 1000 7700
Wire Bus Line
	5250 750  11150 750 
Wire Bus Line
	5250 750  5250 2450
Wire Bus Line
	11150 750  11150 6400
$EndSCHEMATC
